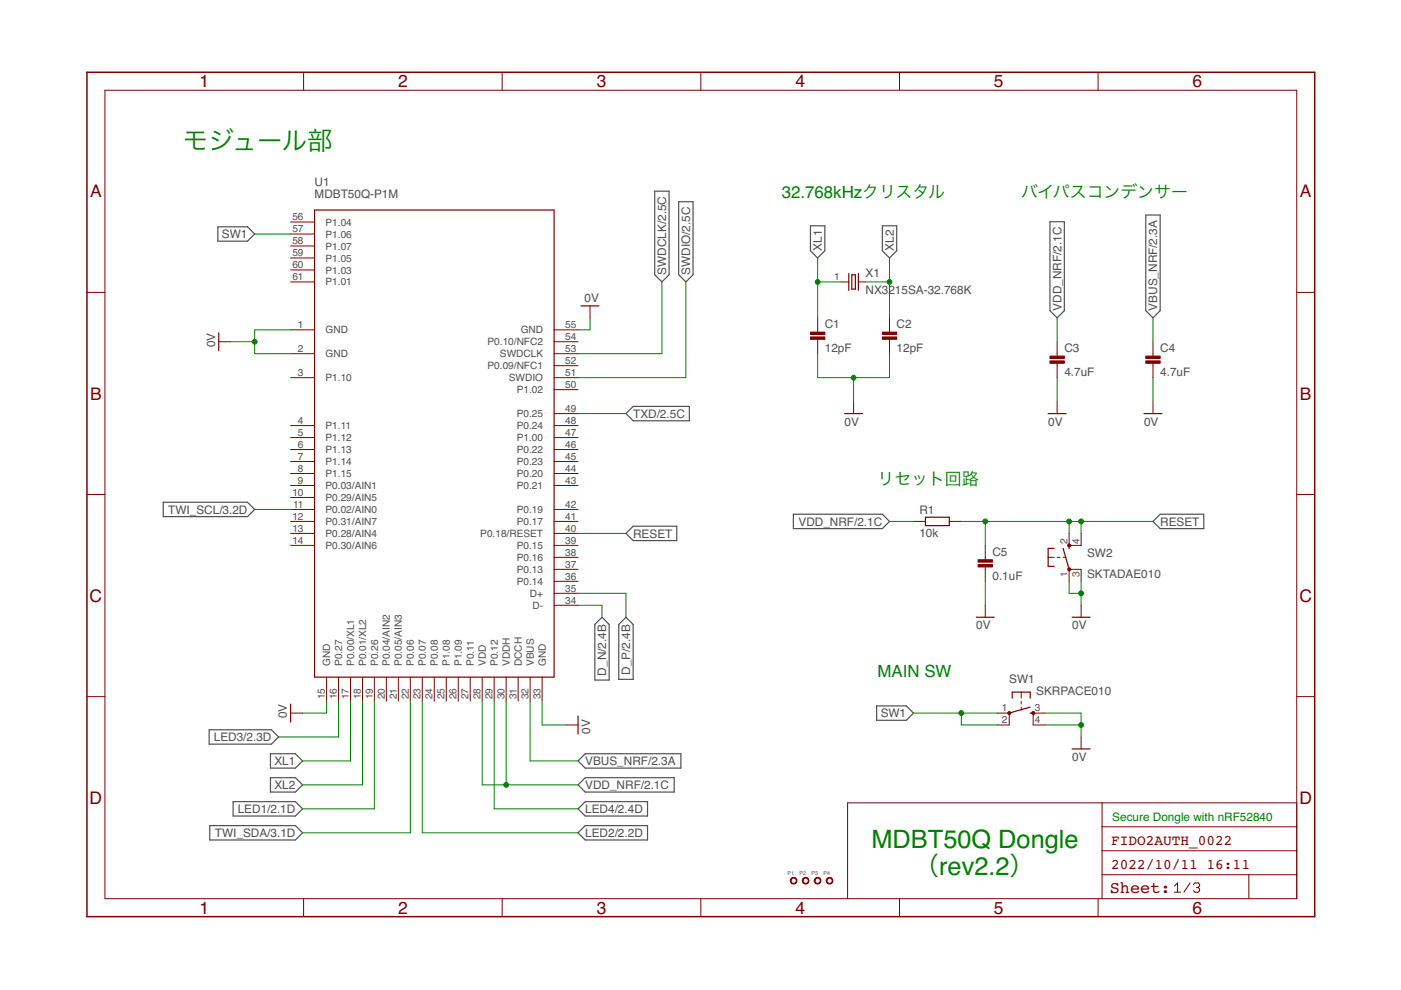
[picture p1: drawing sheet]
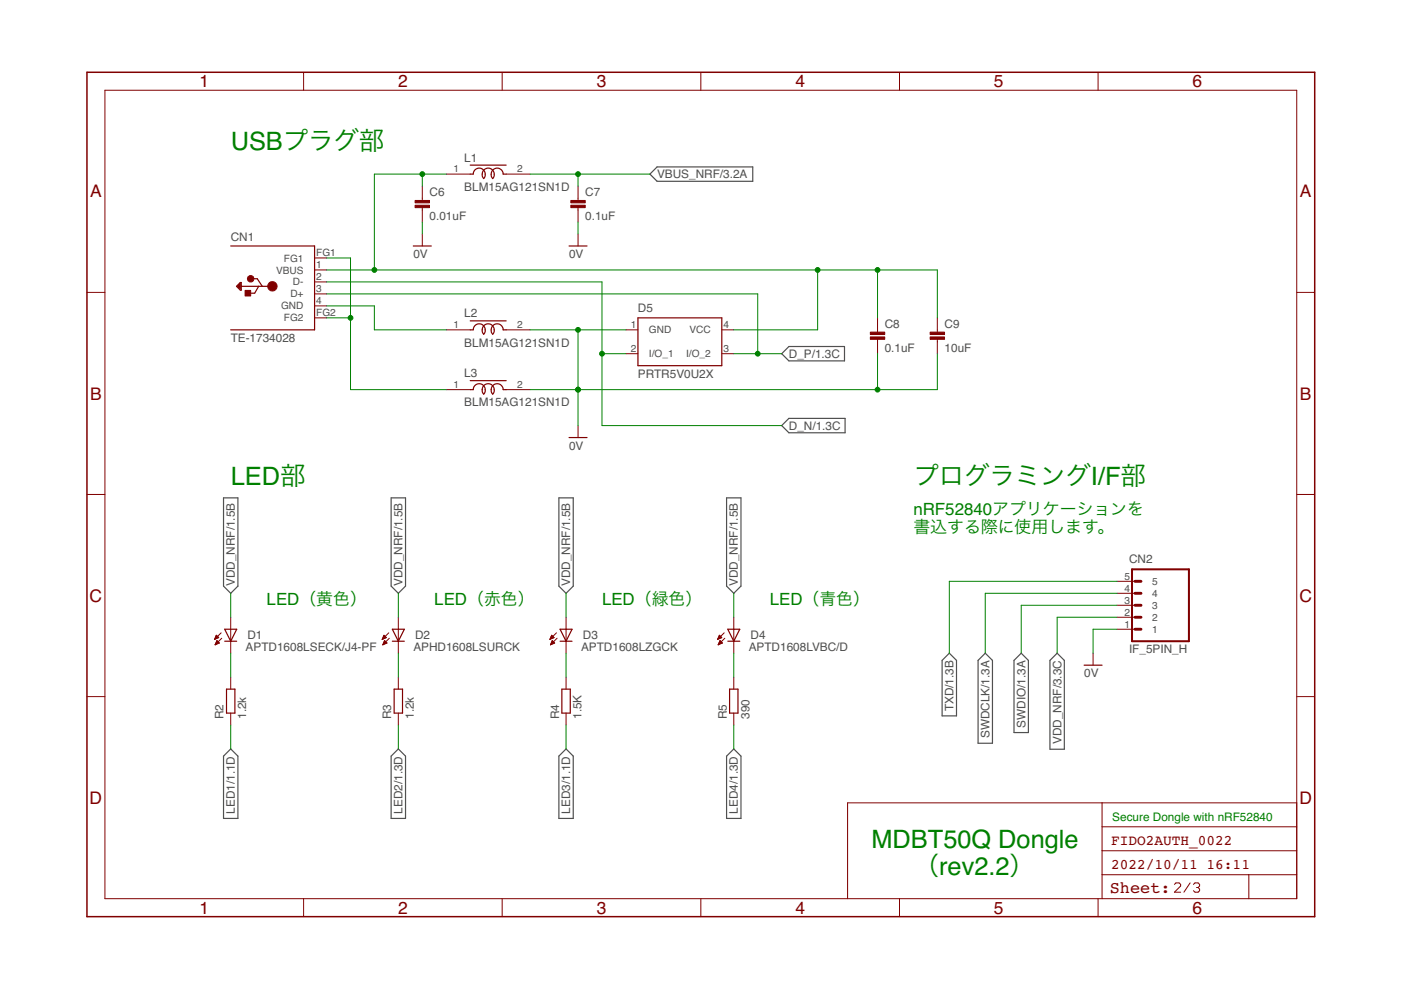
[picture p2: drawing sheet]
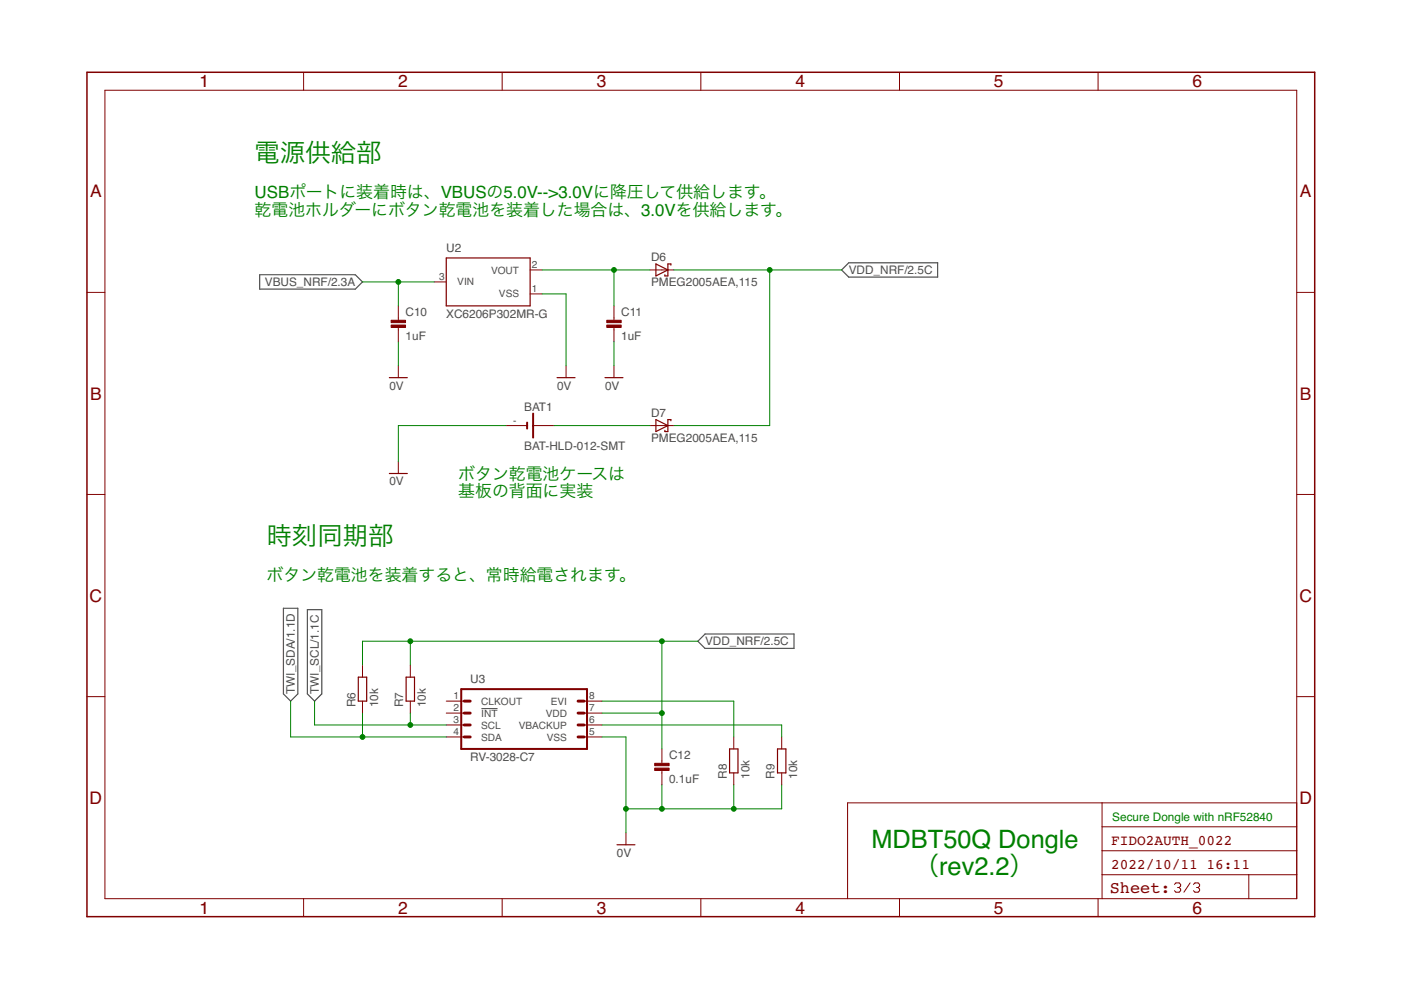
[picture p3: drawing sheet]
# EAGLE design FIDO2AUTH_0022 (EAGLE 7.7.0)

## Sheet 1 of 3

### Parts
C1  12pF  CAP_0603N  [C0603N]
C2  12pF  CAP_0603N  [C0603N]
C3  4.7uF  CAP_0603N  [C0603N]
C4  4.7uF  CAP_0603N  [C0603N]
C5  0.1uF  CAP_0402N  [C0402N]
P1  0  PAD-MARK  [ROUND-MARK-1.0]
P2  0  PAD-MARK  [ROUND-MARK-1.0]
P3  0  PAD-MARK  [ROUND-MARK-1.0]
P4  0  PAD-MARK  [ROUND-MARK-1.0]
R1  10k  RESISTOR_0402N  [R0402N]
SW1  SKRPACE010  [SKRPACE010]
SW2  SKTADAE010  [SKTADAE010]
U1  MDBT50Q-P1M  [MDBT50Q-P1M]
X1  NX3215SA-32.768K  [NX3215]

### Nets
0V: C1.2 C2.2 C3.2 C4.2 C5.2 SW1.3(S) SW1.4(S1) SW2.1(P) SW2.3(P1) U1.1(GND) U1.2(GND) U1.15(GND) U1.33(GND) U1.55(GND) ; also sheet 2,3
D_N: U1.34(D-) ; also sheet 2
D_P: U1.35(D+) ; also sheet 2
LED1: U1.19(P0.26) ; also sheet 2
LED2: U1.23(P0.07) ; also sheet 2
LED3: U1.16(P0.27) ; also sheet 2
LED4: U1.29(P0.12) ; also sheet 2
RESET: C5.1 R1.2 SW2.2(S) SW2.4(S1) U1.40(P0.18/RESET)
SW1: SW1.1(P) SW1.2(P1) U1.57(P1.06)
SWDCLK: U1.53(SWDCLK) ; also sheet 2
SWDIO: U1.51(SWDIO) ; also sheet 2
TWI_SCL: U1.11(P0.02/AIN0) ; also sheet 3
TWI_SDA: U1.22(P0.06) ; also sheet 3
TXD: U1.49(P0.25) ; also sheet 2
VBUS_NRF: C4.1 U1.32(VBUS) ; also sheet 2,3
VDD_NRF: C3.1 R1.1 U1.28(VDD) U1.30(VDDH) ; also sheet 2,3
XL1: C1.1 U1.17(P0.00/XL1) X1.1
XL2: C2.1 U1.18(P0.01/XL2) X1.2
Unconnected: U1.3(P1.10) U1.4(P1.11) U1.5(P1.12) U1.6(P1.13) U1.7(P1.14) U1.8(P1.15) U1.9(P0.03/AIN1) U1.10(P0.29/AIN5) U1.12(P0.31/AIN7) U1.13(P0.28/AIN4) U1.14(P0.30/AIN6) U1.20(P0.04/AIN2) U1.21(P0.05/AIN3) U1.24(P0.08) U1.25(P1.08) U1.26(P1.09) U1.27(P0.11) U1.31(DCCH) U1.36(P0.14) U1.37(P0.13) U1.38(P0.16) U1.39(P0.15) U1.41(P0.17) U1.42(P0.19) U1.43(P0.21) U1.44(P0.20) U1.45(P0.23) U1.46(P0.22) U1.47(P1.00) U1.48(P0.24) U1.50(P1.02) U1.52(P0.09/NFC1) U1.54(P0.10/NFC2) U1.56(P1.04) U1.58(P1.07) U1.59(P1.05) U1.60(P1.03) U1.61(P1.01)

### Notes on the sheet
- モジュール部
- 32.768kHzクリスタル | バイパスコンデンサー
- リセット回路
- MAIN SW
- Secure Dongle with nRF52840
- MDBT50Q Dongle
        （rev2.2）

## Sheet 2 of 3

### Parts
C6  0.01uF  CAP_0402N  [C0402N]
C7  0.1uF  CAP_0402N  [C0402N]
C8  0.1uF  CAP_0402N  [C0402N]
C9  10uF  CAP_0603N  [C0603N]
CN1  TE-1734028  [TE-1734028]
CN2  IF_5PIN_H  [HEADER_5PIN]
D1  APTD1608LSECK/J4-PF  [APTD1608]
D2  APHD1608LSURCK  [APTD1608]
D3  APTD1608LZGCK  [APTD1608]
D4  APTD1608LVBC/D  [APTD1608]
D5  PRTR5V0U2X  [SOT143B]
L1  BLM15AG121SN1D  [C0402N]
L2  BLM15AG121SN1D  [C0402N]
L3  BLM15AG121SN1D  [C0402N]
R2  1.2k  RESISTOR_0402N  [R0402N]
R3  1.2k  RESISTOR_0402N  [R0402N]
R4  1.5K  RESISTOR_0402N  [R0402N]
R5  390  RESISTOR_0402N  [R0402N]

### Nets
0V: C6.2 C7.2 C8.2 C9.2 CN2.1 D5.1(GND) L2.2 L3.2 ; also sheet 1,3
D_N: CN1.2(D-) D5.2(I/O_1) ; also sheet 1
D_P: CN1.3(D+) D5.3(I/O_2) ; also sheet 1
LED1: R2.1 ; also sheet 1
LED2: R3.1 ; also sheet 1
LED3: R4.1 ; also sheet 1
LED4: R5.1 ; also sheet 1
N$1: D4.C R5.2
N$2: CN1.4(GND) L2.1
N$3: CN1.FG1 CN1.FG2 L3.1
N$6: D3.C R4.2
N$7: D2.C R3.2
N$8: D1.C R2.2
SWDCLK: CN2.4 ; also sheet 1
SWDIO: CN2.3 ; also sheet 1
TXD: CN2.5 ; also sheet 1
VBUS: C6.1 C8.1 C9.1 CN1.1(VBUS) D5.4(VCC) L1.1
VBUS_NRF: C7.1 L1.2 ; also sheet 1,3
VDD_NRF: CN2.2 D1.A D2.A D3.A D4.A ; also sheet 1,3

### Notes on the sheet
- USBプラグ部
- LED部 | プログラミングI/F部
- nRF52840アプリケーションを
  書込する際に使用します。
- LED（黄色） | LED（赤色） | LED（緑色） | LED（青色）
- Secure Dongle with nRF52840
- MDBT50Q Dongle
        （rev2.2）

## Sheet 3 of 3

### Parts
BAT1  BAT-HLD-012-SMT  [BAT-HLD-012-SMT]
C10  1uF  CAP_0603N  [C0603N]
C11  1uF  CAP_0603N  [C0603N]
C12  0.1uF  CAP_0402N  [C0402N]
D6  PMEG2005AEA,115  [SOD323-W]
D7  PMEG2005AEA,115  [SOD323-W]
R6  10k  RESISTOR_0402N  [R0402N]
R7  10k  RESISTOR_0402N  [R0402N]
R8  10k  RESISTOR_0402N  [R0402N]
R9  10k  RESISTOR_0402N  [R0402N]
U2  XC6206P302MR-G  [SOT23]
U3  RV-3028-C7  [SON-8]

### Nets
0V: BAT1.- C10.2 C11.2 C12.2 R8.1 R9.1 U2.1(VSS) U3.5(VSS) ; also sheet 1,2
N$4: C11.1 D6.A U2.2(VOUT)
N$5: BAT1.+@2(+) D7.A
N$9: R9.2 U3.6(VBACKUP)
N$10: R8.2 U3.8(EVI)
TWI_SCL: R7.1 U3.3(SCL) ; also sheet 1
TWI_SDA: R6.1 U3.4(SDA) ; also sheet 1
VBUS_NRF: C10.1 U2.3(VIN) ; also sheet 1,2
VDD_NRF: C12.1 D6.C D7.C R6.2 R7.2 U3.7(VDD) ; also sheet 1,2
Unconnected: U3.1(CLKOUT) U3.2(!INT!)

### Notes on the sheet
- 電源供給部
- USBポートに装着時は、VBUSの5.0V-->3.0Vに降圧して供給します。
  乾電池ホルダーにボタン乾電池を装着した場合は、3.0Vを供給します。
- ボタン乾電池ケースは
  基板の背面に実装
- 時刻同期部
- ボタン乾電池を装着すると、常時給電されます。
- Secure Dongle with nRF52840
- MDBT50Q Dongle
        （rev2.2）
